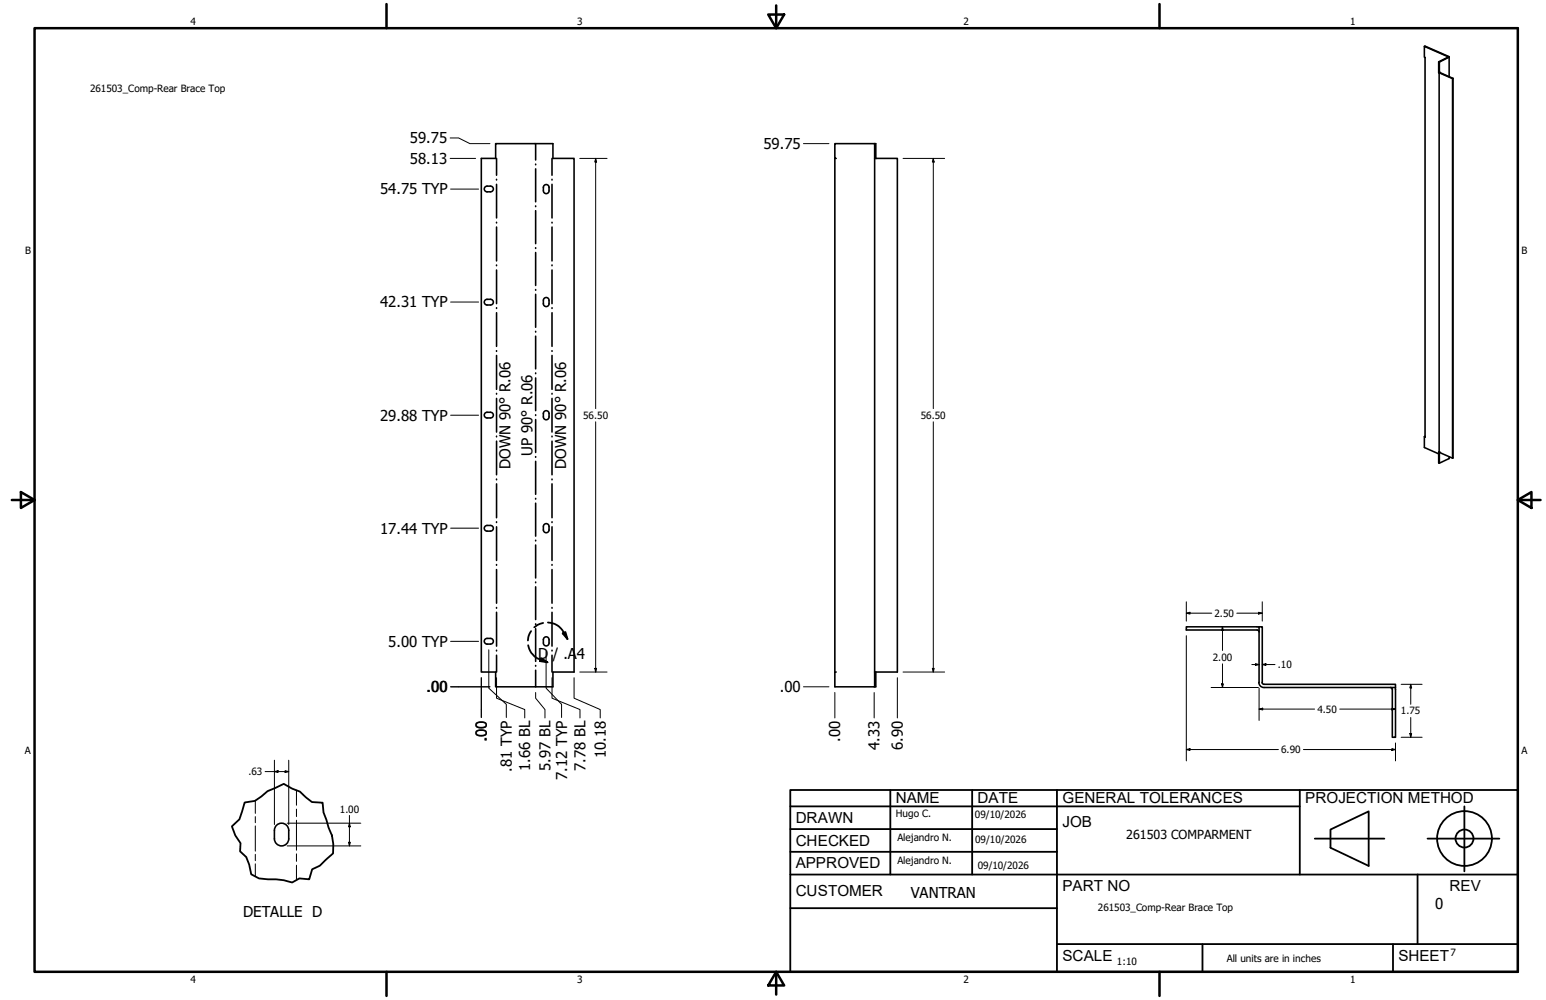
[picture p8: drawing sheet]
<svg xmlns="http://www.w3.org/2000/svg" width="432mm" height="279mm" viewBox="0 0 432 279" stroke-linecap="round" stroke-linejoin="round" font-family="sans-serif">
<!-- layer: GIGA_BendDown -->
<g fill="none" stroke="#000" stroke-width=".44">
<path d="M138.7 44.3v4.7M138.7 50.1v.2M138.7 51.5v9.4M154.2 44.3v4.7M154.2 50.1v.2M154.2 51.5v9.4M138.7 62.1v.2M138.7 63.4v9.5M138.7 74v.2M138.7 75.4v9.4M154.2 62.1v.2M154.2 63.4v9.5"/>
<path d="M154.2 74v.2M154.2 75.4v9.4M138.7 86v.2M138.7 87.4v9.4M138.7 98v.2M138.7 99.3v9.5M154.2 86v.2M154.2 87.4v9.4M154.2 98v.2M154.2 99.3v9.5M138.7 109.9v.2M138.7 111.3v9.4"/>
<path d="M154.2 109.9v.2M154.2 111.3v9.4M138.7 121.9v.1M138.7 123.3v9.4M138.7 133.9v.1M138.7 135.2v9.5M154.2 121.9v.1M154.2 123.3v9.4M154.2 133.9v.1M154.2 135.2v9.5M138.7 145.8v.2M138.7 147.2v9.4"/>
<path d="M138.7 157.7v.2M138.7 159.1v9.4M154.2 145.8v.2M154.2 147.2v9.4M154.2 157.7v.2M154.2 159.1v9.4M138.7 169.7v.2M138.7 171.1v9.4M154.2 169.7v.2M154.2 171.1v9.4M138.7 181.7v.2M138.7 183.1v4.7"/>
<path d="M154.2 181.7v.2M154.2 183.1v4.7"/>
</g>
<!-- layer: GIGA_BendUp -->
<g fill="none" stroke="#000" stroke-width=".44">
<path d="M149.6 40.1v4.6M149.6 45.8v.2M149.6 47.2v9.2M149.6 57.5v.2M149.6 58.9v9.2M149.6 69.2v.2M149.6 70.5v9.3M149.6 80.9v.2M149.6 82.2v9.2M149.6 92.6v.2M149.6 93.9v9.2M149.6 104.2v.2"/>
<path d="M149.6 105.6v9.1M149.6 115.9v.2M149.6 117.2v9.2M149.6 127.6v.2M149.6 128.9v9.2M149.6 139.3v.1M149.6 140.6v9.2M149.6 150.9v.2M149.6 152.3v9.2M149.6 162.6v.2M149.6 164v9.1M149.6 174.3v.2"/>
<path d="M149.6 175.6v9.2M149.6 185.9v.2M149.6 187.3v4.6"/>
</g>
<!-- layer: Visible (ANSI) -->
<g fill="none" stroke="#000" stroke-width=".44">
<path d="M397.8 13l6.9 2.9-2.7 1.4v3.1l.3-.1 3.5 1.6M398 16.1l.1 106-.3-.1v3l4 1.8M398.1 16.1l-.3-.1v-3l6.8 2.9-2.8 1.4v3l.2 .1M401.8 17.3h.2M404.7 15.9v5.6M402 20.4v106M402 20.4l3.8 1.5M405.7 22v106M405.8 21.9v106.1l-3.8-1.6M135.5 52.2a1.68 1.68 0 0 1 2.2 .3 .79 .79 0 0 1-.7 1.1h-1a.79 .79 0 0 1-.7-.5 .79 .79 0 0 1 .2-.9zM138.4 40.1h16v4.2h5.9v143.5h-5.9v4.1h-16v-4.1h-4v-143.5h4zM151.8 52.3v1a.79 .79 0 0 0 .8 .8 .79 .79 0 0 0 .8-.8v-1"/>
<path d="M151.8 52.4a.79 .79 0 0 1 .8-.8 .79 .79 0 0 1 .8 .8M233.2 44.3v143.5M244.3 40.1h-11.1v4.2h.4M244.3 44.3h6.3v143.5h-6M244.6 44.3v-4.2h-.3v151.8h.3v-4.1M135.5 83.9a1.68 1.68 0 0 1 2.2 .2 .79 .79 0 0 1-.7 1.1h-1a.79 .79 0 0 1-.7-.5 .79 .79 0 0 1 .2-.8zM151.8 84.9a.79 .79 0 0 0 .8 .8 .79 .79 0 0 0 .8-.8M151.8 84.9v-1a.79 .79 0 0 1 .8-.8 .79 .79 0 0 1 .8 .8v1M135.5 115.4a1.68 1.68 0 0 1 2.2 .3 .79 .79 0 0 1-.7 1.1h-1a.79 .79 0 0 1-.7-.5 .79 .79 0 0 1 .2-.9zM151.8 115.5v1a.79 .79 0 0 0 .8 .8 .79 .79 0 0 0 .8-.8v-1M151.8 115.5a.79 .79 0 0 1 .8-.8 .79 .79 0 0 1 .8 .8M398 121.9l-.2 .1"/>
<path d="M401.8 126.3v3l.2 .1M402 126.2l-.2 .1 .2 .1M402 126.4v3l2.7-1.3v-.5M135.5 147a1.68 1.68 0 0 1 2.2 .3 .79 .79 0 0 1-.7 1.1h-1a.79 .79 0 0 1-.7-.5 .79 .79 0 0 1 .2-.9zM151.8 148.1a.79 .79 0 0 0 .8 .7 .79 .79 0 0 0 .8-.7M151.8 148.1v-1a.79 .79 0 0 1 .8-.8 .79 .79 0 0 1 .8 .8v1M135.5 178.6a1.68 1.68 0 0 1 2.2 .3 .79 .79 0 0 1-.7 1.1h-1a.79 .79 0 0 1-.7-.5 .79 .79 0 0 1 .2-.9zM151.8 178.7v1a.79 .79 0 0 0 .8 .8 .79 .79 0 0 0 .8-.8v-1M151.8 178.7a.79 .79 0 0 1 .8-.8 .79 .79 0 0 1 .8 .8M351.1 175.1h-19.8v.9h19.8M351.1 176l.3 .1 .3 .5M351.1 175.1l.6 .1"/>
<path d="M233.6 187.8h-.4v4.1h11.1M244.3 187.8h.3M351.7 190.7v-15.6h.9v15.6M352.5 190.7l.3 .4 .3 .1h36.7v.9h-36.7a1.43 1.43 0 0 1-1.5-1.4M388.3 192.1l.3 .1 .3 .4M388.9 192.6v13.4h.9v-13.4M389.7 192.1l.1 .5M76.6 234.3a2 2 0 0 0 2 2 2 2 0 0 0 2-2M76.6 232a2 2 0 0 1 2-2 2 2 0 0 1 2 2M76.6 232v2.4M80.6 232v2.4"/>
</g>
<circle cx="402" cy="126.4" r=".22" fill="#000"/>
<!-- layer: Break Line (ANSI)-1 -->
<path d="M68.3 224.2l2.9-.4 3.5-2.8 4.5-2 2.4 1.3 2.2 .9 3.3 2.9 3 .2 .3 2.7 2.3 6.4 .4 2.4-.1 2.6-3.7 3.5-2.1 1-.8 2.8-2.8-.3-2 1.2-2.4-.7-6.9-.5-2.1-1.1-.6-2.7-.8-2.1-1.7-1.6 .1-2.3-1.5-2.2-.9-2.5 2.1-2z" fill="none" stroke="#000" stroke-width=".51"/>
<!-- layer: Bend Centerline (ANSI)-1 -->
<path d="M71.3 223.7v3.6M71.3 228.2v1.7M71.3 230.8v7M71.3 238.7v1.8M82.8 220.8v4.2M82.8 226.1v2.1M82.8 229.2v8.4M82.8 238.6v2.1M71.3 241.4v3.5M82.8 241.7v4.2" fill="none" stroke="#000" stroke-width=".28"/>
<!-- layer: Contorno de detalle (ANSI) -->
<path d="M148.3 176.3l-.6 1.2-.3 1.4M151.7 174.1l-1.3 .4-1.2 .8M153 173.9a5.2 5.2 0 0 1 4.5 2.9l1 1.8M157.2 177l.7-.4 .6 2zM147.5 180.3a5.6 5.6 0 0 0 3.4 4l2 .7M151.1 183.9l1.8 1.1-2.1-.3z" fill="none" stroke="#000" stroke-width=".51"/>
<path d="M157.2 177l.7-.4 .6 2zM151.1 183.9l1.8 1.1-2.1-.3z" fill="#000"/>
<!-- layer: Borde (ANSI) -->
<g fill="none" stroke="#000" stroke-width=".7">
<path d="M9.7 7.9h414.2v263.6h-414.2zM107.9 1.1v6.8M214.6 4.1h4.4l-2.2 3.8zM216.8 1.5v6.4M323.8 1.1v6.8M3.3 139.7h6.4M5.8 137.5l3.9 2.2-3.9 2.2zM423.9 139.7l3.8-2.2v4.4zM423.9 139.7h6.4M107.9 271.5v6.8M216.8 271.5l2.2 3.8h-4.4zM216.8 271.5v6.4"/>
<path d="M323.8 271.5v6.8"/>
</g>
<!-- layer: Title (ANSI)-1 -->
<g fill="none" stroke="#000" stroke-width=".51">
<path d="M220.7 220.7h203.2v50.8h-203.2zM220.7 225.3h142.3M220.7 231.6h74.5M220.7 238h74.5M248.7 220.7v23.6M271.5 220.7v23.6M295.2 220.7v50.8M363 220.7v23.6M367.2 234.3h19.5M371.6 231.8l10.7-5.1v15.2l-10.7-5zM398.7 234.3h20.1M409 225.3v18.2"/>
<path d="M220.7 244.3h203.2M220.7 253.7h74.5M395.9 244.3v19.5M295.2 263.8h128.7M335.9 263.8v7.7M389.1 263.8v7.7"/>
<circle cx="409" cy="234.3" r="7.7"/>
<circle cx="409" cy="234.3" r="2.51"/>
</g>
<!-- layer: Cota (ANSI) -->
<g fill="none" stroke="#000" stroke-width=".28">
<path d="M125.7 38.5h2.4l3.2 1.6h5.5M125.7 44.3h7.1M125.9 52.8h7.8M161.9 44.3h7.6M166.4 44.3l.2 1h-.5zM166.4 44.3v69.9M224.4 40.1h7.1M252.2 44.3h11.6M260.7 44.3l.2 1h-.5zM260.7 44.3v69.9M125.9 84.4h7.8M125.9 116h7.8"/>
<path d="M166.4 117.9v69.9M260.7 117.9v69.9M125.9 147.6h7.8M125.9 179.2h7.8M331.3 171.3l1.1-.2v.5zM331.3 171.3h7.2M331.3 168.1v5.4M331.3 177.6v35M341.4 175.1l.3 1h-.5zM341.4 175.1v6.6M345.4 171.3h7.2M351.5 171.1l1.1 .2-1.1 .3z"/>
<path d="M352.6 168.1v5.4M125.9 191.9h10.9zM134.4 189.4v11.1zM136.5 181.5v10.8l4.9 4.5v3.7M138.7 189.4v5.7l7.9 3.1v2.4M149.6 193.5v1.6l2.6 3.1v2.4M152.5 182.1v10.2l4.3 4.5v3.7M154.2 189.4v5.7l7.8 3.1v2.4M160.3 189.4v5.7l7.3 3.1v2.4M161.9 187.8h7.6M166.1 186.8h.5l-.2 1zM224.4 191.9h7.1"/>
<path d="M233.2 193.5v7.1M244.2 193.5v7.1M250.6 189.4v11.2M252.2 187.8h11.6M260.4 186.8h.5l-.2 1zM338.3 192.1h13.2M341.2 191.1h.5l-.3 1zM341.4 185.5v6.6M349.6 185.7h2.1M350.6 185.4l1.1 .3-1.1 .2zM351.7 198.1l1-.2v.5zM351.7 198.1h15.5"/>
<path d="M351.7 192.3v9M352.6 185.7l1-.3v.5zM352.6 185.7h3.5M374.2 198.1h15.6M388.7 197.9l1.1 .2-1.1 .3zM391.4 191.2h5.8M394 191.2l.3 1h-.5zM394 191.2v5.6M74 215.6h6.6M76.6 215.6l1.1-.3v.5zM76.6 212.4v18M79.6 215.3l1 .3-1 .2z"/>
<path d="M80.6 212.4v18M331.3 209.4l1.1-.2v.5zM331.3 209.4h25.8M364 209.4h25.8M388.7 209.2l1.1 .2-1.1 .3zM389.8 207.6v5M391.4 206h5.8M393.8 205h.5l-.3 1zM394 200.5v5.5M80.2 236.3h20.6M80.2 230h20.6M97.3 235.3h.6l-.3 1z"/>
<path d="M97.6 230l.3 1h-.6zM97.6 227.8v8.5"/>
</g>
<g fill="#000">
<path d="M166.4 44.3l.2 1h-.5zM260.7 44.3l.2 1h-.5zM331.3 171.3l1.1-.2v.5zM341.4 175.1l.3 1h-.5zM351.5 171.1l1.1 .2-1.1 .3zM166.1 186.8h.5l-.2 1zM260.4 186.8h.5l-.2 1zM341.2 191.1h.5l-.3 1zM350.6 185.4l1.1 .3-1.1 .2zM351.7 198.1l1-.2v.5zM352.6 185.7l1-.3v.5zM388.7 197.9l1.1 .2-1.1 .3z"/>
<path d="M394 191.2l.3 1h-.5zM76.6 215.6l1.1-.3v.5zM79.6 215.3l1 .3-1 .2zM331.3 209.4l1.1-.2v.5zM388.7 209.2l1.1 .2-1.1 .3zM393.8 205h.5l-.3 1zM97.3 235.3h.6l-.3 1zM97.6 230l.3 1h-.6z"/>
</g>
<g font-size="4.3">
<text x="250.2" y="224.2">NAME</text>
<text x="273" y="224.2">DATE</text>
<text x="296.7" y="224.3">GENERAL TOLERANCES</text>
<text x="364.6" y="224.3">PROJECTION METHOD</text>
<text x="222.2" y="229.9">DRAWN</text>
<text x="296.7" y="230.9">JOB</text>
<text x="222.2" y="236.3">CHECKED</text>
<text x="222.2" y="242.6">APPROVED</text>
<text x="222.2" y="250.3">CUSTOMER</text>
<text x="296.7" y="249">PART NO</text>
<text x="404.8" y="248.9">REV</text>
<text x="296.7" y="268.4">SCALE</text>
<text x="390.6" y="268.4">SHEET</text>
</g>
<g font-size="4.2">
<text x="114.5" y="40.1">59.75</text>
<text x="213.2" y="41.7">59.75</text>
<text x="114.5" y="45.8">58.13</text>
<text x="106.2" y="54.3">54.75 TYP</text>
<text x="106.2" y="85.9">42.31 TYP</text>
<text x="106.2" y="117.5">29.88 TYP</text>
<text x="142.6" y="131.1" transform="rotate(-90 142.6 131.1)">DOWN 90° R.06</text>
<text x="148.7" y="127.3" transform="rotate(-90 148.7 127.3)">UP 90° R.06</text>
<text x="158.1" y="131" transform="rotate(-90 158.1 131)">DOWN 90° R.06</text>
<text x="106.2" y="149.1">17.44 TYP</text>
<text x="108.5" y="180.7">5.00 TYP</text>
<text x="150.3" y="184.1">D</text>
<text x="154.4" y="184.1">/ .A</text>
<text x="161.1" y="184.1">4</text>
<text x="119.1" y="193.4">.00</text>
<text x="217.8" y="193.4">.00</text>
<text x="136" y="207.3" transform="rotate(-90 136 207.3)">.00</text>
<text x="234.7" y="207.3" transform="rotate(-90 234.7 207.3)">.00</text>
<text x="245.7" y="209.5" transform="rotate(-90 245.7 209.5)">4.33</text>
<text x="252.2" y="209.5" transform="rotate(-90 252.2 209.5)">6.90</text>
<text x="142.9" y="215.6" transform="rotate(-90 142.9 215.6)">.81 TYP</text>
<text x="148.1" y="215.4" transform="rotate(-90 148.1 215.4)">1.66 BL</text>
<text x="153.7" y="215.4" transform="rotate(-90 153.7 215.4)">5.97 BL</text>
<text x="163.5" y="215.4" transform="rotate(-90 163.5 215.4)">7.78 BL</text>
<text x="169.2" y="211.8" transform="rotate(-90 169.2 211.8)">10.18</text>
<text x="158.4" y="217.9" transform="rotate(-90 158.4 217.9)">7.12 TYP</text>
<text x="254.4" y="250.8">VANTRAN</text>
<text x="67.9" y="256.1">DETALLE D</text>
<text x="400.9" y="254">0</text>
</g>
<text font-size="3.5" x="314.6" y="234.5">261503 COMPARMENT</text>
<g font-size="2.8">
<text x="53.2" y="6.9">4</text>
<text x="161.2" y="6.9">3</text>
<text x="269.1" y="6.9">2</text>
<text x="377.1" y="6.9">1</text>
<text x="25.1" y="25.7">261503_Comp-Rear Brace Top</text>
<text x="7" y="70.9">B</text>
<text x="424.9" y="70.9">B</text>
<text x="162.9" y="117">56.50</text>
<text x="257.2" y="117">56.50</text>
<text x="339.2" y="172.3">2.50</text>
<text x="338.7" y="184.6">2.00</text>
<text x="356.9" y="186.7">.10</text>
<text x="368" y="199.1">4.50</text>
<text x="391.3" y="199.6">1.75</text>
<text x="6.9" y="210.6">A</text>
<text x="357.8" y="210.4">6.90</text>
<text x="424.9" y="210.6">A</text>
<text x="69.4" y="216.6">.63</text>
<text x="94.9" y="227">1.00</text>
<text x="250.2" y="228.3">Hugo C.</text>
<text x="272.3" y="228.4">09/10/2026</text>
<text x="250.6" y="234.9">Alejandro N.</text>
<text x="272.4" y="235.6">09/10/2026</text>
<text x="250.6" y="241.5">Alejandro N.</text>
<text x="273.1" y="242.8">09/10/2026</text>
<text x="306.6" y="254.4">261503_Comp-Rear Brace Top</text>
<text x="312" y="269.7">1:10</text>
<text x="342.6" y="268.7">All units are in inches</text>
<text x="405.1" y="267.1">7</text>
<text x="53.2" y="274.6">4</text>
<text x="161.2" y="274.6">3</text>
<text x="269.1" y="274.6">2</text>
<text x="377.1" y="274.6">1</text>
</g>
</svg>
